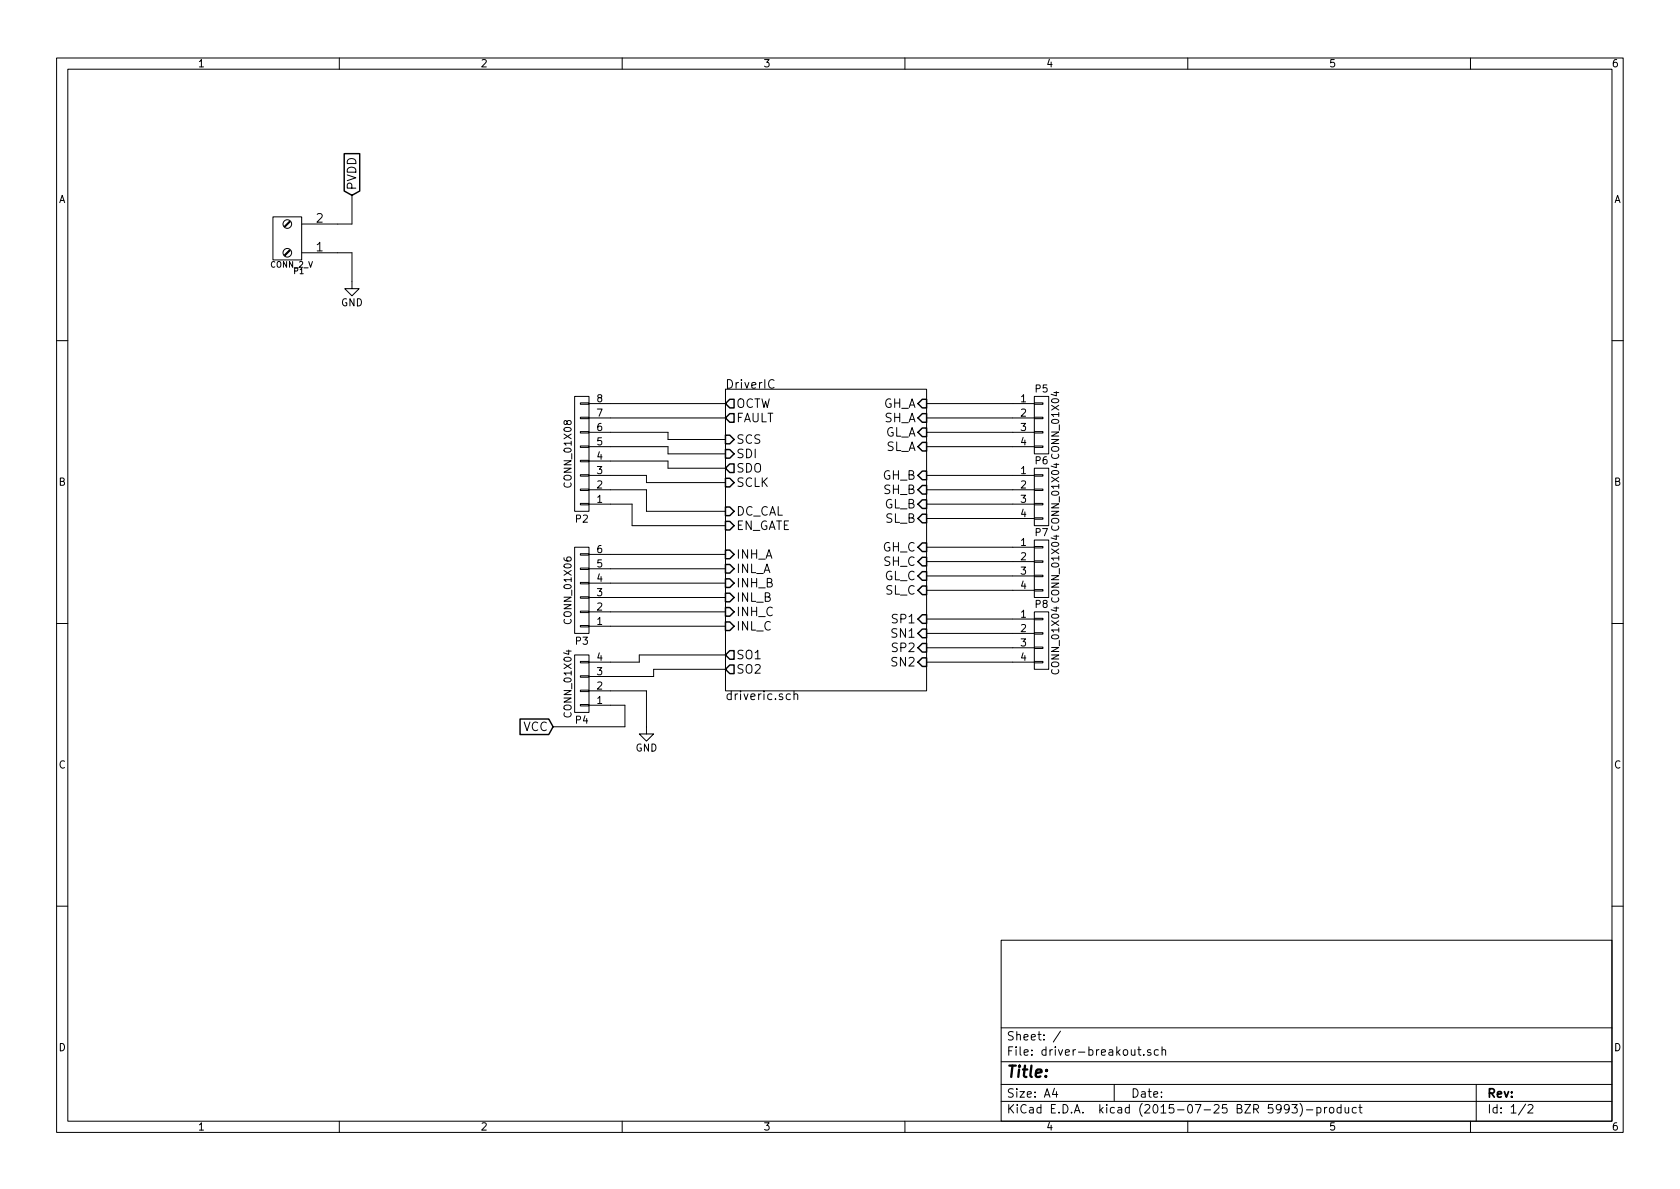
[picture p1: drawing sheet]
<svg xmlns="http://www.w3.org/2000/svg" width="297mm" height="210mm" viewBox="0 0 297 210" stroke-linecap="round" stroke-linejoin="round" font-family="sans-serif">
<g fill="none" stroke="#000" stroke-width=".18">
<path d="M10 10.3h277v189.9h-277zM12 12.2h273v186.1h-273zM60 10.3v1.9M110 10.3v1.9M160 10.3v1.9M210 10.3v1.9M260 10.3v1.9M48.3 38.3h5v7.7h-5zM62.2 34.5v5.1h-8.9M53.3 44.7h8.9v6.3h1.3l-1.3 1.3-1.2-1.3h1.2M10 60.2h2M101.6 70.1h2.5v20.3h-2.5z"/>
<path d="M102.6 71.2h1.5v.3h-1.5zM102.6 73.8h1.5v.2h-1.5zM102.6 76.3h1.5v.3h-1.5zM102.6 78.9h1.5v.2h-1.5zM104.1 71.4h24.2M104.1 73.9h24.2M104.1 76.4h14v1.3h10.2M104.1 79h14v1.3h10.2M128.3 68.8h35.5v53.4h-35.5zM136.9 67.3a.62 .62 0 0 0-.8 0 .62 .62 0 0 0-.2 .7 .58 .58 0 0 0 .3 .6 .58 .58 0 0 0 .7-.1M163.8 71.4h19.1M163.8 73.9h19.1"/>
<path d="M163.8 76.4h19.1M163.8 79h19.1M182.9 78.9h1.5v.2h-1.5zM182.9 76.3h1.5v.3h-1.5zM182.9 73.8h1.5v.2h-1.5zM182.9 71.2h1.5v.3h-1.5zM182.9 70.1h2.5v10.2h-2.5zM285 60.2h2M101.6 96.8h2.5v15.2h-2.5zM102.6 97.9h1.5v.3h-1.5zM102.6 81.4h1.5v.3h-1.5zM102.6 83.9h1.5v.3h-1.5z"/>
<path d="M102.6 86.5h1.5v.2h-1.5zM102.6 89h1.5v.3h-1.5zM104.1 84.1h10.2v1.2h14M104.1 86.6h10.2v3.8h14M104.1 89.1h7.7v3.9h16.5M104.1 98h24.2M104.1 81.5h14v1.3h10.2M163.8 84.1h19.1M163.8 86.6h19.1M163.8 89.1h19.1M163.8 91.7h19.1M163.8 96.8h19.1"/>
<path d="M163.8 99.3h19.1M182.9 91.6h1.5v.2h-1.5zM182.9 89h1.5v.3h-1.5zM182.9 86.5h1.5v.2h-1.5zM182.9 83.9h1.5v.3h-1.5zM182.9 82.8h2.5v10.2h-2.5zM182.9 99.2h1.5v.2h-1.5zM182.9 96.6h1.5v.3h-1.5zM182.9 95.5h2.5v10.2h-2.5zM10 110.3h2M101.6 115.8h2.5v10.2h-2.5zM102.6 100.5h1.5v.2h-1.5z"/>
<path d="M102.6 103h1.5v.2h-1.5zM102.6 105.5h1.5v.3h-1.5zM102.6 108.1h1.5v.2h-1.5zM102.6 110.6h1.5v.3h-1.5zM102.6 117h1.5v.2h-1.5zM102.6 119.5h1.5v.3h-1.5zM104.1 110.7h24.2M104.1 108.2h24.2M104.1 105.7h24.2M104.1 103.1h24.2M104.1 100.6h24.2M128.3 115.8h-15.3v1.3h-8.9"/>
<path d="M128.3 118.4h-12.7v1.2h-11.5M163.8 101.8h19.1M163.8 104.4h19.1M163.8 109.5h19.1M163.8 112h19.1M163.8 114.5h19.1M163.8 117.1h19.1M182.9 104.3h1.5v.2h-1.5zM182.9 101.7h1.5v.3h-1.5zM182.9 117h1.5v.2h-1.5zM182.9 114.4h1.5v.3h-1.5zM182.9 111.9h1.5v.2h-1.5z"/>
<path d="M182.9 109.3h1.5v.3h-1.5zM182.9 108.2h2.5v10.2h-2.5zM285 110.3h2M102.6 122h1.5v.3h-1.5zM102.6 124.6h1.5v.2h-1.5zM104.1 122.2h10.2v7.6h1.3l-1.3 1.3-1.3-1.3h1.3M104.1 124.7h6.4v3.8h-12.7M139.8 122.8a.48 .48 0 0 0-.7 .1v.7a.48 .48 0 0 0 .7 0M140.4 122.9l.1-.1a.36 .36 0 0 1 .5 .1v.8M140.4 122.2v1.5M10 160.2h2M177 166.3h108v32h-108z"/>
<path d="M285 160.2h2M60 198.3v1.9M110 198.3v1.9M160 198.3v1.9M177 194.8h108M177 191.8h108M177 187.8h108M177 181.8h108M186.4 192.5l-.3 1h.9M186.8 193v1M187.5 182.3l-1.3 2M197 191.8v3"/>
<path d="M201.2 185.6h.5M201.4 185.1v1.3l.3 .2M202.2 186.5v.1M203.5 185.7a.37 .37 0 0 0-.6 .1v.2l.6 .2v.1l-.2 .3-.4-.1M204.8 185.7l-.4-.1-.3 .3 .1 .6 .2 .1 .4-.1M205.5 185.7l.2-.1 .3 .1 .1 .9M205.5 185.1v1.5M210 198.3v1.9M227.9 196l-.2 .3h-.3l-.3-.3v-.4l.1-.2 .5-.1 .2 .2a1.19 1.19 0 0 1-.2 1.2l-.5 .1M228.4 195.3h1l-.5 .6 .4 .1v.7l-.2 .1-.7-.1M229.8 195.1a1.71 1.71 0 0 1 0 2.3M231 196.3h1.1"/>
<path d="M232.8 195.9l.5-.1 .3 .3-.2 .6h-.6M232.8 195.8v1.5M234.2 195.8v1M234.6 195.8l-.4 .3M235.1 196l.2-.2 .5 .2v.5l-.1 .2-.4 .1-.2-.1zM237.1 195.9l-.4-.1-.3 .3 .1 .6 .2 .1 .4-.1M237.1 195.3v1.5M237.8 195.8l.1 .9 .4 .1 .2-.1M238.5 195.8v1M239.8 195.9l-.4-.1-.3 .3 .1 .6 .2 .1 .4-.1M240.3 195.8h.5M240.5 195.3v1.3l.3 .2"/>
<path d="M260 198.3v1.9M261 191.8v6.5M269.7 195.2l-1.2 2M270.2 195.5l.2-.2h.4l.2 .5-.9 1h.9"/>
<circle cx="50.8" cy="39.6" r=".76"/>
<circle cx="50.8" cy="44.7" r=".76"/>
</g>
<g fill="none" stroke="#000" stroke-width=".25">
<path d="M60.9 27.2h2.7v6.6l-1.4 .7-1.3-.7zM128.3 71.4l.7-.8h.8v1.5h-.8zM128.3 77h.7l.8 .7-.8 .8h-.7zM128.3 79.5h.7l.8 .8-.8 .7h-.7zM129 73.1h.8v1.6h-.8l-.7-.8zM162.3 71.4l.8-.8h.7v1.5h-.7zM163.1 75.7h.7v1.5h-.7l-.8-.8zM163.1 78.2h.7v1.6h-.7l-.8-.8zM163.1 73.1h.7v1.6h-.7l-.8-.8zM128.3 84.6h.7l.8 .7-.8 .8h-.7zM128.3 89.7h.7l.8 .7-.8 .8h-.7zM128.3 92.2h.7l.8 .8-.8 .7h-.7z"/>
<path d="M128.3 82.8l.7-.8h.8v1.6h-.8zM128.3 99.8h.7l.8 .8-.8 .7h-.7zM128.3 97.3h.7l.8 .7-.8 .8h-.7zM162.3 86.6l.8-.8h.7v1.6h-.7zM163.1 83.3h.7v1.5h-.7l-.8-.7zM163.1 96h.7v1.5h-.7l-.8-.7zM163.1 88.4h.7v1.5h-.7l-.8-.8zM163.1 90.9h.7v1.6h-.7l-.8-.8zM163.1 98.5h.7v1.6h-.7l-.8-.8zM128.3 118.4l.7-.8h.8v1.5h-.8zM128.3 110h.7l.8 .7-.8 .8h-.7zM128.3 104.9h.7l.8 .8-.8 .7h-.7z"/>
<path d="M128.3 107.4h.7l.8 .8-.8 .8h-.7zM128.3 102.4h.7l.8 .7-.8 .8h-.7zM129 115.1h.8v1.5h-.8l-.7-.8zM162.3 117.1l.8-.8h.7v1.6h-.7zM163.1 108.7h.7v1.5h-.7l-.8-.7zM163.1 111.2h.7v1.6h-.7l-.8-.8zM163.1 113.8h.7v1.5h-.7l-.8-.8zM163.1 101.1h.7v1.5h-.7l-.8-.8zM163.1 103.6h.7v1.6h-.7l-.8-.8zM91.9 127.1h5.1l.8 1.4-.8 1.4h-5.1z"/>
</g>
<path d="M51.2 39.1l.1 .1-.9 .9-.1-.1zM51.2 44.2l.1 .1-.9 .9-.1-.1z" fill="#000" stroke="#000" stroke-width=".18"/>
<text font-size="2.8" x="178" y="190.5">Title:</text>
<g font-size="2.1">
<text x="63" y="33.6" transform="rotate(-90 63 33.6)">PVDD</text>
<text x="55.9" y="39.4">2</text>
<text x="55.9" y="44.4">1</text>
<text x="128.3" y="68.7">DriverIC</text>
<text x="130.2" y="72.1">OCTW</text>
<text x="130.2" y="74.7">FAULT</text>
<text x="156" y="72.1">GH_A</text>
<text x="156.2" y="77.2">GL_A</text>
<text x="156.2" y="74.7">SH_A</text>
<text x="130.2" y="78.5">SCS</text>
<text x="130.2" y="81">SDI</text>
<text x="130.2" y="83.6">SDO</text>
<text x="156.5" y="79.8">SL_A</text>
<text x="130.2" y="86.1">SCLK</text>
<text x="156" y="84.8">GH_B</text>
<text x="156.2" y="89.9">GL_B</text>
<text x="156.2" y="87.4">SH_B</text>
<text x="130.2" y="91.2">DC_CAL</text>
<text x="130.2" y="93.7">EN_GATE</text>
<text x="156.5" y="92.5">SL_B</text>
<text x="130.2" y="101.3">INL_A</text>
<text x="130.2" y="98.8">INH_A</text>
<text x="156" y="97.5">GH_C</text>
<text x="156.2" y="100.1">SH_C</text>
<text x="130.2" y="106.4">INL_B</text>
<text x="130.2" y="103.9">INH_B</text>
<text x="156.2" y="102.6">GL_C</text>
<text x="156.5" y="105.2">SL_C</text>
<text x="130.2" y="111.5">INL_C</text>
<text x="130.2" y="109">INH_C</text>
<text x="157.8" y="112.8">SN1</text>
<text x="157.9" y="110.2">SP1</text>
<text x="130.2" y="116.6">SO1</text>
<text x="130.2" y="119.1">SO2</text>
<text x="157.8" y="117.9">SN2</text>
<text x="157.9" y="115.3">SP2</text>
<text x="128.3" y="123.8">driveric.sch</text>
<text x="92.4" y="129.3">VCC</text>
<text x="178" y="184">Sheet: /</text>
<text x="178" y="186.7">File: driver-breakout.sch</text>
<text x="178" y="196.9">KiCad E.D.A. kicad (2015-07-25 BZR 5993)-product</text>
<text x="178" y="194.1">Size: A4</text>
<text x="200" y="194.1">Date:</text>
<text x="263" y="194.1">Rev:</text>
<text x="263" y="196.9">Id: 1/2</text>
</g>
<g font-size="1.8">
<text x="35" y="11.9">1</text>
<text x="85" y="11.9">2</text>
<text x="135" y="11.9">3</text>
<text x="185" y="11.9">4</text>
<text x="235" y="11.9">5</text>
<text x="285" y="11.9">6</text>
<text x="10.4" y="35.9">A</text>
<text x="285.4" y="35.9">A</text>
<text x="60.3" y="54.1">GND</text>
<text x="105.6" y="71.1">8</text>
<text x="180.5" y="71.1">1</text>
<text x="183.1" y="69.4">P5</text>
<text x="105.6" y="76.2">6</text>
<text x="105.6" y="73.7">7</text>
<text x="180.5" y="73.7">2</text>
<text x="180.5" y="76.2">3</text>
<text x="105.6" y="83.8">3</text>
<text x="105.6" y="81.3">4</text>
<text x="105.6" y="78.7">5</text>
<text x="180.5" y="78.7">4</text>
<text x="180.5" y="83.8">1</text>
<text x="183.1" y="82.1">P6</text>
<text x="187.2" y="80.8" transform="rotate(-90 187.2 80.8)">CONN_01X04</text>
<text x="10.4" y="85.9">B</text>
<text x="101" y="85.9" transform="rotate(-90 101 85.9)">CONN_01X08</text>
<text x="105.6" y="88.9">1</text>
<text x="105.6" y="86.4">2</text>
<text x="180.5" y="86.4">2</text>
<text x="180.5" y="88.9">3</text>
<text x="285.4" y="85.9">B</text>
<text x="101.8" y="92.4">P2</text>
<text x="180.5" y="91.4">4</text>
<text x="183.1" y="94.8">P7</text>
<text x="187.2" y="93.5" transform="rotate(-90 187.2 93.5)">CONN_01X04</text>
<text x="105.6" y="100.3">5</text>
<text x="105.6" y="97.8">6</text>
<text x="180.5" y="96.5">1</text>
<text x="180.5" y="99.1">2</text>
<text x="180.5" y="101.6">3</text>
<text x="105.6" y="107.9">2</text>
<text x="105.6" y="105.4">3</text>
<text x="105.6" y="102.9">4</text>
<text x="180.5" y="104.1">4</text>
<text x="183.1" y="107.5">P8</text>
<text x="187.2" y="106.2" transform="rotate(-90 187.2 106.2)">CONN_01X04</text>
<text x="101" y="110" transform="rotate(-90 101 110)">CONN_01X06</text>
<text x="101.8" y="114">P3</text>
<text x="105.6" y="110.5">1</text>
<text x="180.5" y="109.2">1</text>
<text x="180.5" y="111.8">2</text>
<text x="105.6" y="119.4">3</text>
<text x="105.6" y="116.8">4</text>
<text x="180.5" y="114.3">3</text>
<text x="180.5" y="116.8">4</text>
<text x="187.2" y="118.9" transform="rotate(-90 187.2 118.9)">CONN_01X04</text>
<text x="105.6" y="124.5">1</text>
<text x="105.6" y="121.9">2</text>
<text x="101" y="126.5" transform="rotate(-90 101 126.5)">CONN_01X04</text>
<text x="101.8" y="128">P4</text>
<text x="10.4" y="135.9">C</text>
<text x="112.3" y="132.9">GND</text>
<text x="285.4" y="135.9">C</text>
<text x="10.4" y="185.9">D</text>
<text x="285.4" y="185.9">D</text>
<text x="35" y="199.9">1</text>
<text x="85" y="199.9">2</text>
<text x="135" y="199.9">3</text>
<text x="185" y="199.9">4</text>
<text x="235" y="199.9">5</text>
<text x="285" y="199.9">6</text>
</g>
<g font-size="1.4">
<text x="47.8" y="47.3">CONN_2_V</text>
<text x="52" y="48.5">P1</text>
</g>
</svg>
